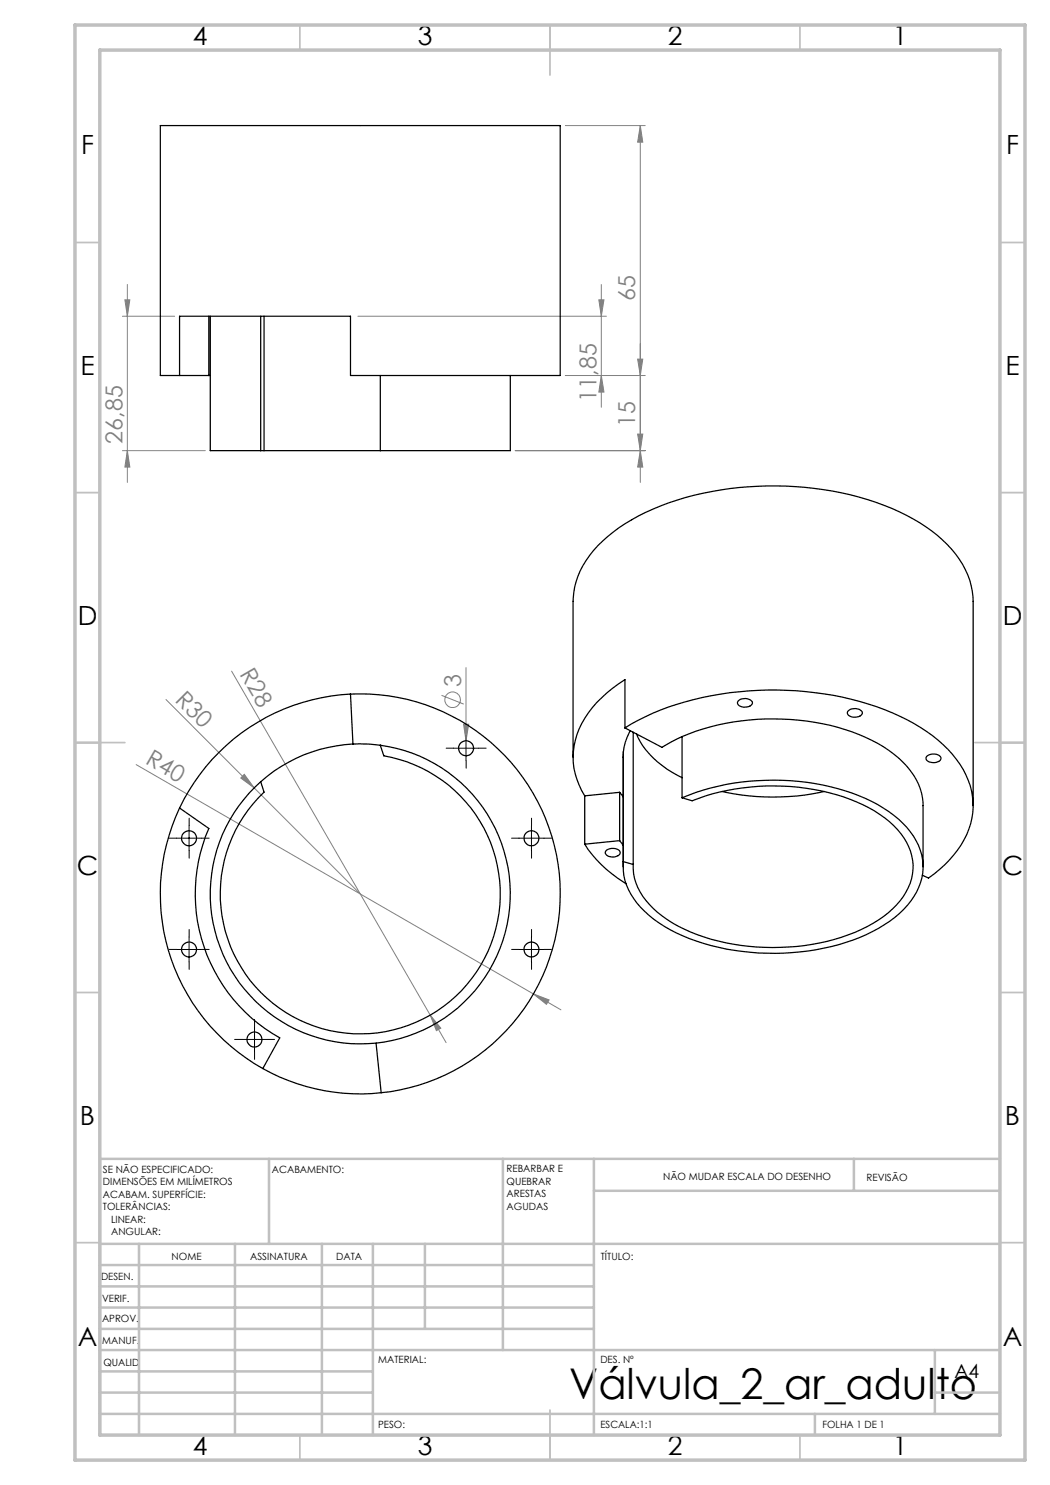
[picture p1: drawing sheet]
<svg xmlns="http://www.w3.org/2000/svg" width="210mm" height="297mm" viewBox="0 0 210 297" stroke-linecap="round" stroke-linejoin="round" font-family="sans-serif">
<g fill="none" stroke="#808080" stroke-width=".2">
<path d="M113.1 25.1h15.9M128.1 25.1l.5 3.3h-1.1zM128.1 25.1v71.4M25 60h1l-.5 3.2zM25.5 56.9v39.6M119.8 60h1l-.5 3.2zM120.3 56.9v24.6M24.5 63.2h10.4M71.6 63.2h49.7M120.3 75.1l.5 3.3h-1zM127.5 71.8h1.1l-.5 3.3zM129 75.1h-15.9"/>
<path d="M24.5 90.1h16.6M25.5 90.1l.5 3.3h-1zM103 90.1h26M127.5 86.8h1.1l-.5 3.3zM128.1 90.1l.5 3.3h-1.1zM33.2 139.9l17.6 17.7M46.3 134.2l39.7 68.8M88.3 139.1l4.4 1.7M93.2 133.5v17.7M27.2 152.9l85 49.1M48.9 154.9l1.9 2.7-2.6-2zM50.8 157.6l21.2 21.2"/>
<path d="M92.7 144.8h1l-.5 3.4zM106.7 198.8l3.1 1.2-.5 .9zM86 203l2.2 2.6-.9 .5zM86 203l3.2 5.5"/>
<circle cx="90.5" cy="139.9" r="1.55"/>
</g>
<g fill="none" stroke="#000" stroke-width=".2" stroke-dasharray="15.2 1.3 1.3 1.3">
<path d="M90.7 149.6h-1.5M93.2 147.1v-1.5M93.2 152.1v1.5M95.7 149.6h1.5M35.3 167.6h-1.5M37.8 165.1v-1.5M37.8 170.1v1.5M40.3 167.6h1.5M103.8 167.6h-1.5M106.3 165.1v-1.5M106.3 170.1v1.5M108.8 167.6h1.5"/>
<path d="M35.3 189.9h-1.5M37.8 187.4v-1.5M37.8 192.4v1.5M40.3 189.9h1.5M103.8 189.9h-1.5M106.3 187.4v-1.5M106.3 192.4v1.5M108.8 189.9h1.5M48.4 207.9h-1.5M50.9 205.4v-1.5M50.9 210.4v1.5M53.4 207.9h1.5"/>
</g>
<path d="M90.7 149.6h5M93.2 147.1v5M35.3 167.6h5M37.8 165.2v4.9M103.8 167.6h5M106.3 165.2v4.9M35.3 189.9h5M37.8 187.4v5M103.8 189.9h5M106.3 187.4v5M48.4 207.9h5M50.9 205.4v5" fill="none" stroke="#000" stroke-width=".2"/>
<g fill="none" stroke="#c0c0c0" stroke-width=".35">
<path d="M60 5v5M110 5v10M160 5v5M15 48.5h5M200 48.5h5M15 98.5h5M200 98.5h5M15 148.5h10M195 148.5h10M15 198.5h5M200 198.5h5M15 248.5h5"/>
<path d="M200 248.5h5M60 287v5M110 282v10M160 287v5"/>
</g>
<g fill="none" stroke="#c0c0c0" stroke-width=".5">
<path d="M53.8 231.8v17M100.6 231.8v38.2M118.8 231.8v55.2M118.8 238.2h81.2M170.8 231.8v6.4M200 231.8h-180v55.2M20 248.8h180M20 257.3h98.8M20 253h98.8M27.8 248.8v38.2M47 248.8v38.2M64.4 248.8v38.2"/>
<path d="M74.6 248.8v38.2M85 248.8v17M20 265.8h98.8M20 261.5h98.8M20 278.5h54.6M20 274.3h54.6M20 270h180M187 278.5h13M187 270v12.8M20 282.8h180M163 282.8v4.2"/>
</g>
<path d="M15 5h190v287h-190zM20 10h180v277h-180z" fill="none" stroke="#c0c0c0" stroke-width=".7"/>
<g fill="#808080">
<path d="M86 203l2.2 2.6-.9 .5z"/>
<path d="M48.9 154.9l1.9 2.7-2.6-2z"/>
<path d="M106.7 198.8l3.1 1.2-.5 .9z"/>
<path d="M92.7 144.8h1l-.5 3.4z"/>
<path d="M127.5 86.8h1.1l-.5 3.3zM128.1 25.1l.5 3.3h-1.1zM128.1 90.1l.5 3.3h-1.1zM127.5 71.8h1.1l-.5 3.3z"/>
<path d="M25 60h1l-.5 3.2zM25.5 90.1l.5 3.3h-1zM119.8 60h1l-.5 3.2zM120.3 75.1l.5 3.3h-1z"/>
</g>
<g fill="none" stroke="#000" stroke-width=".25">
<path d="M32.1 25.1h79.9v50h-41.9v-11.9h-34.2v11.9h-3.8zM35.9 75.1h6.2M41.8 63.2v11.9M42.1 63.2v26.9h10M52.1 63.2v26.9M52.8 63.2v26.9M76.1 75.1v15M102.1 75.1v15h-26M52.1 90.1h.7M52.8 90.1h23.3M70.1 138.8a40 40 0 0 1 41.8 36.9 40 40 0 0 1-35.7 42.8M70.1 138.8a40.1 40.1 0 0 0-34.2 22.8"/>
<path d="M70.1 138.8l.5 10M70.6 148.8h2.7l2.8 .2M70.6 148.8a29.8 29.8 0 0 0-18.5 7.5M76.1 149a30 30 0 0 1 23.9 40.6 30 30 0 0 1-45.1 13.8 30 30 0 0 1-2.8-47.1M76.1 149l.7 2.2a28 28 0 0 1 21.2 38 28 28 0 0 1-41.7 12.7 28 28 0 0 1-3.5-43.5l-.7-2.1M114.6 151.4v-31.1a16.6 16.6 0 0 1 5.9-12.1 42.1 42.1 0 0 1 20-9.5 64.5 64.5 0 0 1 39.2 3.6 27.8 27.8 0 0 1 12.8 10.6 14.6 14.6 0 0 1 2.1 7.4v40.8M116.9 159.2v9.6M123.9 158.5l.7 .8M123.9 158.5l-7 .7M123.9 158.5v9.6M124.7 150.4l-.1 1M124.7 150.4l-.1 23"/>
<path d="M125 145.6l7.4 3.9 4-2.2M125 145.6a54 54 0 0 1 24.8-7.4 60.1 60.1 0 0 1 32.9 6.5 25 25 0 0 1 10.5 10.3 14.1 14.1 0 0 1-1.7 15 23.7 23.7 0 0 1-5.8 5.6l-1.2-.6M125 145.6v-9.7a22.2 22.2 0 0 0-9.6 11 13.8 13.8 0 0 0 1.5 12.3M126 146.2l-.2 .3a10.7 10.7 0 0 0-1.1 3.9M126.6 146.4v26.5M127.3 146.8a17.6 17.6 0 0 0 9.1 8.7M136.4 147.3a48.5 48.5 0 0 1 36.7 .2 20 20 0 0 1 10.6 9.3 10.5 10.5 0 0 1 .9 4.3v12.3M136.4 159.6a48.3 48.3 0 0 1 38 .7 19.5 19.5 0 0 1 9.3 8.7 10.9 10.9 0 0 1-2.2 12.1 28.2 28.2 0 0 1-13.8 7.8 48.4 48.4 0 0 1-32.4-2.3 19.2 19.2 0 0 1-10-9.6 10 10 0 0 1-.6-4.7l1.9 .6M136.4 159.6l2 .6a45.2 45.2 0 0 1 34.1 .7 18.3 18.3 0 0 1 9.3 8.5 10.3 10.3 0 0 1-2.5 11.6 28 28 0 0 1-13.9 7.3 45.3 45.3 0 0 1-28.5-2.5 18.7 18.7 0 0 1-9.4-8.4 9.4 9.4 0 0 1-.9-4.5M136.4 147.3v12.3M144.4 158.3a46.9 46.9 0 0 0 20.5 0M147.6 140.2a2 2 0 0 1 2.9 .2 1.07 1.07 0 0 1-1.5 1h-.7a.77 .77 0 0 1-.7-1.2z"/>
<path d="M169.6 142.2a2 2 0 0 1 2.8 .2 1.07 1.07 0 0 1-1.4 1h-.7a.77 .77 0 0 1-.7-1.2zM185.3 151.3a2.04 2.04 0 0 1 2.9 .2 1.28 1.28 0 0 1-1.8 1l-.7-.2a.68 .68 0 0 1-.4-1zM35.9 161.6l5.9 4.1a33 33 0 0 0 14.2 41.9l-3.4 6.1M35.9 161.6a40 40 0 0 0 16.7 52.1M116.9 168.8a24.8 24.8 0 0 0 8.3 7.9M121.2 170.2a1.99 1.99 0 0 1 2.8 .2 .95 .95 0 0 1-1 1h-.8a1.03 1.03 0 0 1-1.1-1zM123.9 168.1l.7 .9M123.9 168.1l-7 .7M52.6 213.7a39.8 39.8 0 0 0 23.6 4.8M75.2 208.6l1 9.9"/>
<circle cx="93.2" cy="149.6" r="1.51"/>
<circle cx="37.8" cy="167.7" r="1.5"/>
<circle cx="106.3" cy="167.7" r="1.5"/>
<circle cx="37.8" cy="189.9" r="1.5"/>
<circle cx="106.3" cy="189.9" r="1.5"/>
<circle cx="50.9" cy="207.9" r="1.5"/>
</g>
<text font-size="8.5" x="113.9" y="279.7">Válvula_2_ar_adulto</text>
<g font-size="5.3">
<text x="38.5" y="9">4</text>
<text x="83.5" y="9">3</text>
<text x="133.6" y="9">2</text>
<text x="178.6" y="9">1</text>
<text x="16.2" y="30.8">F</text>
<text x="201.2" y="30.8">F</text>
<text x="16.1" y="75">E</text>
<text x="201.1" y="75">E</text>
<text x="15.5" y="125">D</text>
<text x="200.5" y="125">D</text>
<text x="15.4" y="175">C</text>
<text x="200.4" y="175">C</text>
<text x="16" y="225">B</text>
<text x="201" y="225">B</text>
<text x="15.5" y="269.3">A</text>
<text x="200.5" y="269.3">A</text>
<text x="38.5" y="291">4</text>
<text x="83.5" y="291">3</text>
<text x="133.6" y="291">2</text>
<text x="178.6" y="291">1</text>
</g>
<g font-size="4.7" fill="#808080">
<text x="127.1" y="60.2" transform="rotate(-90 127.1 60.2)">65</text>
<text x="119.3" y="80.3" transform="rotate(-90 119.3 80.3)">11,85</text>
<text x="24.5" y="88.7" transform="rotate(-90 24.5 88.7)">26,85</text>
<text x="127.1" y="85.5" transform="rotate(-90 127.1 85.5)">15</text>
<text x="47.9" y="134.8" transform="rotate(60 47.9 134.8)">R28</text>
<text x="92.2" y="137.4" transform="rotate(-90 92.2 137.4)">3</text>
<text x="34.8" y="140.1" transform="rotate(45 34.8 140.1)">R30</text>
<text x="28.9" y="152.7" transform="rotate(30 28.9 152.7)">R40</text>
</g>
<text font-size="3.9" x="190.9" y="275.5">A4</text>
<g font-size="2">
<text x="20.6" y="234.6">SE NÃO ESPECIFICADO:</text>
<text x="20.6" y="237.1">DIMENSÕES EM MILÍMETROS</text>
<text x="20.6" y="239.6">ACABAM. SUPERFÍCIE:</text>
<text x="54.4" y="234.6">ACABAMENTO:</text>
<text x="101.3" y="234.5">REBARBAR E</text>
<text x="101.3" y="237">QUEBRAR</text>
<text x="101.3" y="239.5">ARESTAS</text>
<text x="132.6" y="236">NÃO MUDAR ESCALA DO DESENHO</text>
<text x="173.3" y="236.2">REVISÃO</text>
<text x="20.6" y="242.1">TOLERÂNCIAS:</text>
<text x="22.2" y="244.6">LINEAR:</text>
<text x="101.3" y="242">AGUDAS</text>
<text x="22.2" y="247.1">ANGULAR:</text>
<text x="34.3" y="252">NOME</text>
<text x="50" y="251.9">ASSINATURA</text>
<text x="67.2" y="251.9">DATA</text>
<text x="120.2" y="251.9">TÍTULO:</text>
<text x="20.2" y="256.1">DESEN.</text>
<text x="20.4" y="260.3">VERIF.</text>
<text x="20.4" y="264.4">APROV.</text>
<text x="20.5" y="268.8">MANUF.</text>
<text x="20.7" y="273.1">QUALID</text>
<text x="75.7" y="272.5">MATERIAL:</text>
<text x="120.1" y="272.5">DES. Nº</text>
<text x="75.6" y="285.5">PESO:</text>
<text x="120.1" y="285.6">ESCALA:1:1</text>
<text x="164.5" y="285.6">FOLHA 1 DE 1</text>
</g>
</svg>
